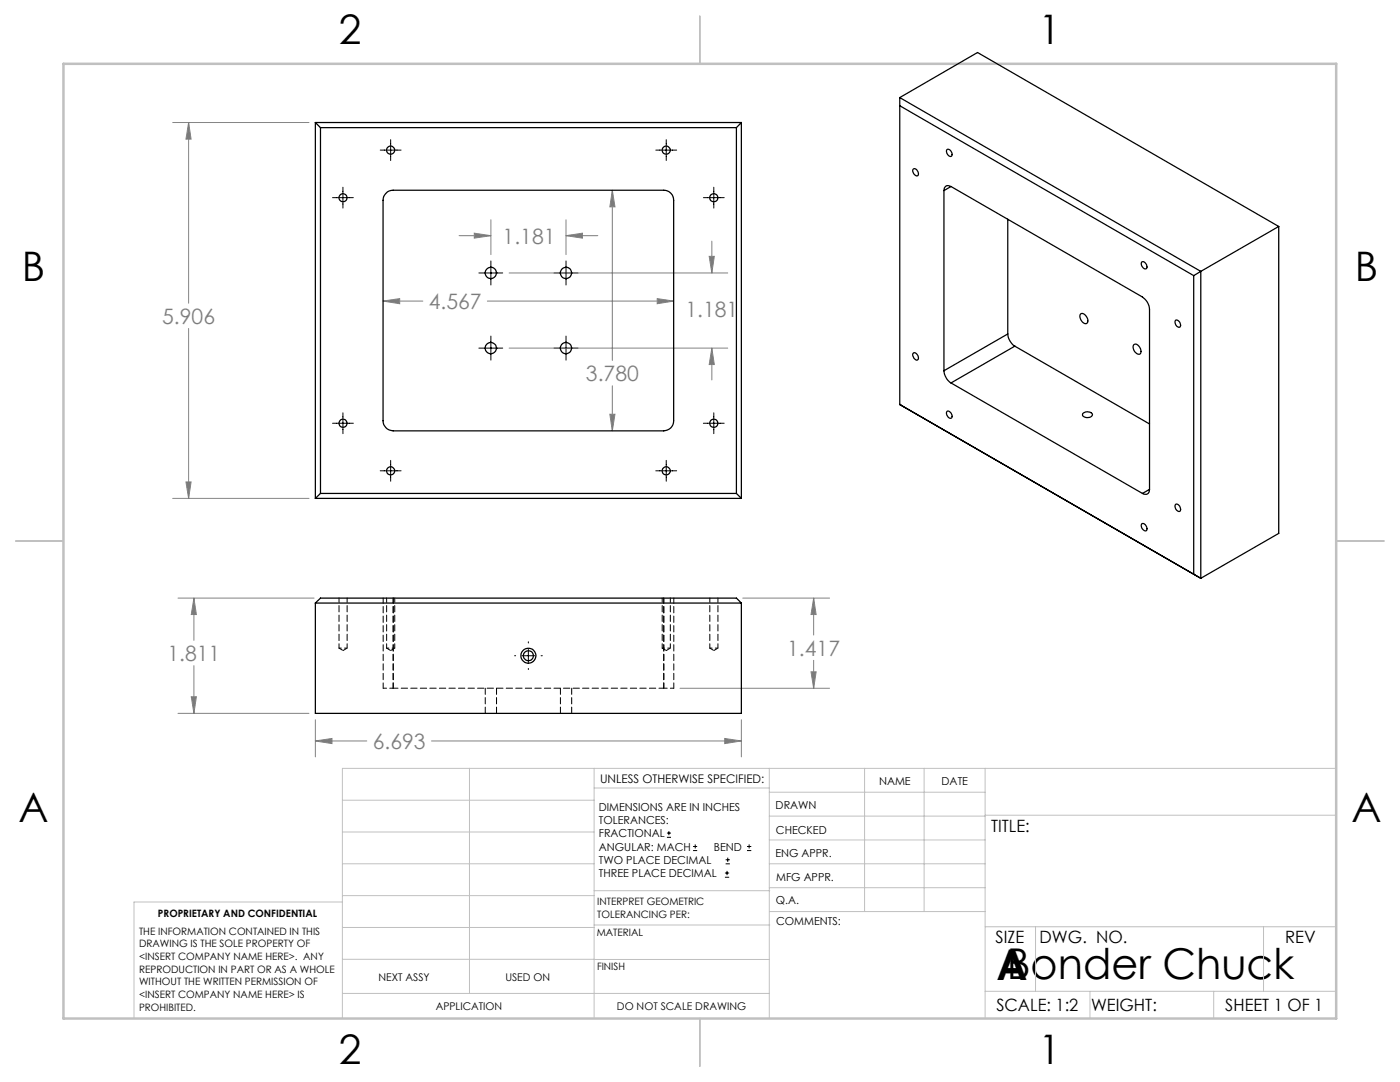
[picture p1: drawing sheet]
<svg xmlns="http://www.w3.org/2000/svg" width="279mm" height="216mm" viewBox="0 0 279 216" stroke-linecap="round" stroke-linejoin="round" font-family="sans-serif">
<g fill="none" stroke="#000" stroke-width=".2">
<path d="M66.4 39.4h4.1M68.4 37.4v4.1M75.9 30h4.1M78 27.9v4.1M130.9 30h4.1M133 27.9v4.1M140.4 39.4h4.1M142.5 37.4v4.1M95.6 54.5h4.7M98 52.1v4.8M110.6 54.5h4.8M113 52.1v4.8"/>
<path d="M95.6 69.5h4.7M98 67.1v4.8M110.6 69.5h4.8M113 67.1v4.8M66.4 84.5h4.1M68.4 82.4v4.1M75.9 93.9h4.1M78 91.9v4.1M130.9 93.9h4.1M133 91.9v4.1M140.4 84.5h4.1M142.5 82.4v4.1"/>
<path d="M102.7 130.8h.2M104.2 130.8h2.5M105.4 128.1v.2M105.4 129.6v2.5M105.4 133.4v.2M108 130.8h.2M133.1 167.1h.8M133.1 166.2h.8M133.5 165.8v.9M138.3 169.7h.8M138.3 168.9h.8M138.7 168.5v.8"/>
<path d="M144.7 175h.8M144.7 174.2h.8M144.8 172.4h.9M144.8 171.6h.9M145.1 173.8v.8M145.2 171.1v.9M149.1 169.7h.8M149.1 168.9h.8M149.5 168.5v.8"/>
</g>
<g fill="none" stroke="#808080" stroke-width=".2">
<path d="M34.5 24.4h27.2M37.6 24.4l.5 3.4h-1zM37.6 24.4v36.1M122.2 38l.5 3.3h-1zM122.2 38v33.9M91.6 47h6.4M94.7 46.5l3.3 .5-3.3 .5zM98 43.9v6.9M101.6 54.5h43.6M113 47l3.2-.5v1zM113 43.9v6.9M113 47h6.3"/>
<path d="M131.2 59.6l3.2 .5-3.2 .5zM141.5 51.2h1.1l-.5 3.3zM142.1 48.1v6.4M37.6 65.5v33.9M76.4 60.1l3.4-.5v1zM76.4 60.1h8M97.3 60.1h37.1M101.6 69.5h43.6M122.2 77v9M142.1 69.5v6.3M142.1 69.5l.5 3.2h-1.1zM34.5 99.4h27.2"/>
<path d="M37.1 96.2h1l-.5 3.2zM121.7 82.7h1l-.5 3.3zM35.5 119.3h27.2M38.7 119.3l.5 3.3h-1zM38.7 119.3v8.5M148.2 119.3h17.4M162.4 119.3l.5 3.3h-1zM162.4 119.3v7.4M38.2 139h1l-.5 3.3zM38.7 132.8v9.5M135.7 137.3h29.9M161.9 134.1h1l-.5 3.2z"/>
<path d="M162.4 131.8v5.5M35.5 142.3h26.2M62.9 147.8l3.4-.4v1zM62.9 143.6v7.4M62.9 147.8h10.3M86.1 147.8h61.9M144.6 147.4l3.4 .4-3.4 .6zM148 143.6v7.4"/>
</g>
<g fill="none" stroke="#c0c0c0" stroke-width=".2">
<path d="M68.3 159.7h50.3M93.7 153.3v44.9M118.6 153.3v49.9M118.6 157.2h34.9M153.5 153.3v49.9M153.5 158.1h43.1M172.5 153.3v28.6M184.4 153.3v28.6M196.6 153.3v49.9M266.7 153.3h-198.4v49.9M68.3 178.7h50.3M68.3 172.4h50.3"/>
<path d="M68.3 166h50.3M68.3 180h-41.6v23.2M118.6 177.7h35M153.5 167.6h43.1M153.5 162.8h43.1M153.5 172.4h43.1M153.5 177.1h43.1M196.6 162.7h70.1M68.3 198.2h85.2M68.3 191.4l85.2 .1M68.3 185.1h50.3M118.6 184.6h35"/>
<path d="M153.6 181.9h43M196.6 197.8h70.1M196.6 184.9h70.1M206.7 184.9v12.9M217.5 197.8v5.4M242.2 197.8v5.4M252.2 184.9v12.9"/>
</g>
<path d="M139.7 3.2v9.5M3.1 107.9h9.6M266.7 107.9h9.5M139.7 203.2v9.6" fill="none" stroke="#c0c0c0" stroke-width=".25"/>
<path d="M12.7 12.7h254v190.5h-254z" fill="none" stroke="#c0c0c0" stroke-width=".5"/>
<path d="M37.6 24.4l.5 3.4h-1zM37.1 96.2h1l-.5 3.2zM76.4 60.1l3.4-.5v1zM131.2 59.6l3.2 .5-3.2 .5zM122.2 38l.5 3.3h-1zM121.7 82.7h1l-.5 3.3zM141.5 51.2h1.1l-.5 3.3zM142.1 69.5l.5 3.2h-1.1zM94.7 46.5l3.3 .5-3.3 .5zM113 47l3.2-.5v1zM38.7 119.3l.5 3.3h-1zM38.2 139h1l-.5 3.3zM62.9 147.8l3.4-.4v1zM144.6 147.4l3.4 .4-3.4 .6zM162.4 119.3l.5 3.3h-1zM161.9 134.1h1l-.5 3.2z" fill="#808080"/>
<g fill="none" stroke="#000" stroke-width=".25">
<path d="M179.6 19.5v61.2M179.6 19.5l60 34.7M179.6 19.5l15.5-9 60.1 34.7M62.9 24.4v75M62.9 24.4l1.1 1.1M62.9 24.4h85.1M64 25.5v73M64 25.5h83M77 38.6a1.78 1.78 0 0 1 1.5-.6h54a1.99 1.99 0 0 1 1.9 2v44a1.99 1.99 0 0 1-1.9 2h-54a2.05 2.05 0 0 1-2.1-2v-44a1.78 1.78 0 0 1 .6-1.4zM147 25.5v73M148 24.4l-1 1.1M148 24.4v75"/>
<path d="M179.6 21.1l58.6 33.9M182.3 33.7a.85 .85 0 0 1 .8 .5 .85 .85 0 0 1 0 .9 .98 .98 0 0 1-.8-1.4zM188.4 38v36M189 29.8a.86 .86 0 0 1 .9 .5 .86 .86 0 0 1-.1 .9 1.02 1.02 0 0 1-.8-1.4zM189.8 37.2l38.2 22.1a3.2 3.2 0 0 1 1.4 2.4v35.9M189.8 37.2a.86 .86 0 0 0-1-.1 .86 .86 0 0 0-.4 .9M189.8 37.2l-1.4 .8M201.1 43.7v22.9M227.9 52.3a.86 .86 0 0 1 .8 .4 .86 .86 0 0 1 0 1 1.02 1.02 0 0 1-.8-1.4zM238.2 55v59.6l1.4 .8M239.6 54.2l-1.4 .8M239.6 54.2v61.2"/>
<path d="M255.2 45.2l-15.6 9M255.2 45.2v61.2l-15.6 9M182.3 70.4a.87 .87 0 0 1 .8 .5 .87 .87 0 0 1 0 1 1 1 0 0 1-.8-1.5zM188.4 74a3.2 3.2 0 0 0 1.4 2.4M189.8 76.4l38.2 22.1M201.1 66.6a3.2 3.2 0 0 0 1.4 2.5M201.1 66.6l-12.7 7.4M202.5 69.1l26.9 15.5M202.5 69.1l-12.7 7.3M215.7 62.6a1.31 1.31 0 0 1 1.3 1.8 1 1 0 0 1-1.4-.9l-.1-.5zM226.3 68.8a1.19 1.19 0 0 1 1.4 1.3 .55 .55 0 0 1-.4 .6 .55 .55 0 0 1-.6-.3l-.4-.5-.2-.5zM234.6 63.9a.86 .86 0 0 1 .9 .4 .86 .86 0 0 1-.1 1 .97 .97 0 0 1-.8-1.4z"/>
<path d="M62.9 99.4h85.1M64 98.5h83M64 98.5l-1.1 .9M147 98.5l1 .9M179.6 80.7h.1M179.6 80.7l60 34.7M189 82.1a.86 .86 0 0 1 .9 .4 .86 .86 0 0 1-.1 1 1.02 1.02 0 0 1-.8-1.4zM216.2 82.4a1.4 1.4 0 0 1 1.8 .2 1.11 1.11 0 0 1-.9 .8 1.11 1.11 0 0 1-1.1-.5zM229.4 97.6a.86 .86 0 0 1-.4 1 .86 .86 0 0 1-1-.1M229.4 97.6l-1.4 .9M227.9 104.5a.87 .87 0 0 1 .8 .5 .87 .87 0 0 1 0 .9 1.03 1.03 0 0 1-.8-1.4zM234.7 100.6a.96 .96 0 0 1 .7 1.5 .94 .94 0 0 1-.7-1.5z"/>
<path d="M62.9 120.3v22h85.1v-22M62.9 120.3h85.1M62.9 120.3l1.1-1h83l1 1"/>
<circle cx="68.4" cy="39.5" r=".8"/>
<circle cx="78" cy="30" r=".82"/>
<circle cx="133" cy="30" r=".82"/>
<circle cx="142.5" cy="39.5" r=".81"/>
<circle cx="97.9" cy="54.5" r="1.12"/>
<circle cx="113" cy="54.5" r="1.13"/>
<circle cx="97.9" cy="69.5" r="1.12"/>
<circle cx="113" cy="69.5" r="1.13"/>
<circle cx="68.4" cy="84.5" r=".81"/>
<circle cx="78" cy="94" r=".82"/>
<circle cx="133" cy="94" r=".82"/>
<circle cx="142.4" cy="84.5" r=".82"/>
<circle cx="105.4" cy="130.8" r="1.49"/>
<circle cx="105.5" cy="130.8" r="1"/>
</g>
<path d="M67.7 129.3h1.6M77.2 129.3h1.6M132.2 129.3h1.6M141.7 129.3h1.6" fill="none" stroke="#000" stroke-width=".2" stroke-dasharray="1.3 .6" stroke-dashoffset=".8"/>
<path d="M76.5 119.3v18M78.5 119.3v18M132.5 119.3v18M78.5 137.3v-18M132.5 137.3v-18M134.5 137.3v-18" fill="none" stroke="#000" stroke-width=".2" stroke-dasharray="1.3 .6" stroke-dashoffset=".2"/>
<path d="M76.5 137.3h2M132.5 137.3h2" fill="none" stroke="#000" stroke-width=".2" stroke-dasharray="1.3 .6" stroke-dashoffset=".6"/>
<path d="M78.5 137.3h54" fill="none" stroke="#000" stroke-width=".2" stroke-dasharray="1.3 .6" stroke-dashoffset=".3"/>
<path d="M67.7 129.3l.8 .5M68.5 129.8l.8-.5M77.2 129.3l.8 .5M78 129.8l.8-.5M132.2 129.3l.8 .5M133 129.8l.8-.5M141.7 129.3l.8 .5M142.5 129.8l.8-.5" fill="none" stroke="#000" stroke-width=".2" stroke-dasharray="1.3 .6" stroke-dashoffset=".5"/>
<path d="M67.7 119.3v10M77.2 119.3v10M132.2 119.3v10M141.7 119.3v10M69.3 129.3v-10M78.8 129.3v-10M133.8 129.3v-10M143.3 129.3v-10" fill="none" stroke="#000" stroke-width=".2" stroke-dasharray="1.3 .6" stroke-dashoffset=".4"/>
<path d="M96.8 137.3v5M111.8 137.3v5M99.1 142.3v-5M114.1 142.3v-5" fill="none" stroke="#000" stroke-width=".2" stroke-dasharray="1.3 .6"/>
<g font-size="8.5">
<text x="198.9" y="195.5">A</text>
<text x="200.9" y="195.4">Bonder Chuck</text>
</g>
<g font-size="8.1">
<text x="67.6" y="8.9">2</text>
<text x="207.3" y="8.9">1</text>
<text x="4.4" y="56.2">B</text>
<text x="270.4" y="56.2">B</text>
<text x="3.7" y="164.1">A</text>
<text x="269.7" y="164.1">A</text>
<text x="67.6" y="212.4">2</text>
<text x="207.3" y="212.4">1</text>
</g>
<g font-size="4.2" fill="#808080">
<text x="100.3" y="48.6">1.181</text>
<text x="32.4" y="64.6">5.906</text>
<text x="85.6" y="61.7">4.567</text>
<text x="136.8" y="63.2">1.181</text>
<text x="116.9" y="76">3.780</text>
<text x="33.4" y="131.9">1.811</text>
<text x="157.1" y="130.8">1.417</text>
<text x="74.4" y="149.5">6.693</text>
</g>
<g font-size="3.4">
<text x="197.8" y="166">TITLE:</text>
<text x="198.7" y="188.1">SIZE</text>
<text x="207.5" y="188.1">DWG. NO.</text>
<text x="256.5" y="188.2">REV</text>
<text x="198.8" y="201.7">SCALE: 1:2</text>
<text x="217.7" y="201.8">WEIGHT:</text>
<text x="244.5" y="201.7">SHEET 1 OF 1</text>
</g>
<text font-size="2.4" x="119.8" y="156.2">UNLESS OTHERWISE SPECIFIED:</text>
<g font-size="2.2">
<text x="119.5" y="161.8">DIMENSIONS ARE IN INCHES</text>
<text x="154.8" y="161.4">DRAWN</text>
<text x="175.4" y="156.6">NAME</text>
<text x="187.9" y="156.7">DATE</text>
<text x="119.5" y="164.4">TOLERANCES:</text>
<text x="119.5" y="167.1">FRACTIONAL</text>
<text x="154.9" y="166.3">CHECKED</text>
<text x="119.5" y="169.7">ANGULAR: MACH</text>
<text x="119.5" y="172.4">TWO PLACE DECIMAL</text>
<text x="142.5" y="169.7">BEND</text>
<text x="154.8" y="171">ENG APPR.</text>
<text x="119.5" y="175">THREE PLACE DECIMAL</text>
<text x="154.9" y="175.7">MFG APPR.</text>
<text x="154.9" y="180.4">Q.A.</text>
<text x="154.9" y="184.6">COMMENTS:</text>
</g>
<g font-size="2.1">
<text x="75.5" y="195.7">NEXT ASSY</text>
<text x="100.9" y="195.7">USED ON</text>
<text x="86.9" y="201.5">APPLICATION</text>
<text x="123.1" y="201.6">DO NOT SCALE DRAWING</text>
</g>
<g font-size="2">
<text x="31.5" y="182.9">PROPRIETARY AND CONFIDENTIAL</text>
<text x="119.2" y="180.6">INTERPRET GEOMETRIC</text>
<text x="119.2" y="183.1">TOLERANCING PER:</text>
<text x="27.8" y="186.5">THE INFORMATION CONTAINED IN THIS</text>
<text x="27.8" y="189">DRAWING IS THE SOLE PROPERTY OF</text>
<text x="27.8" y="191.6">&lt;INSERT COMPANY NAME HERE&gt;. ANY</text>
<text x="119.1" y="186.7">MATERIAL</text>
<text x="27.8" y="194.1">REPRODUCTION IN PART OR AS A WHOLE</text>
<text x="27.8" y="196.6">WITHOUT THE WRITTEN PERMISSION OF</text>
<text x="119.1" y="193.5">FINISH</text>
<text x="27.8" y="199.1">&lt;INSERT COMPANY NAME HERE&gt; IS</text>
<text x="27.8" y="201.7">PROHIBITED.</text>
</g>
</svg>
